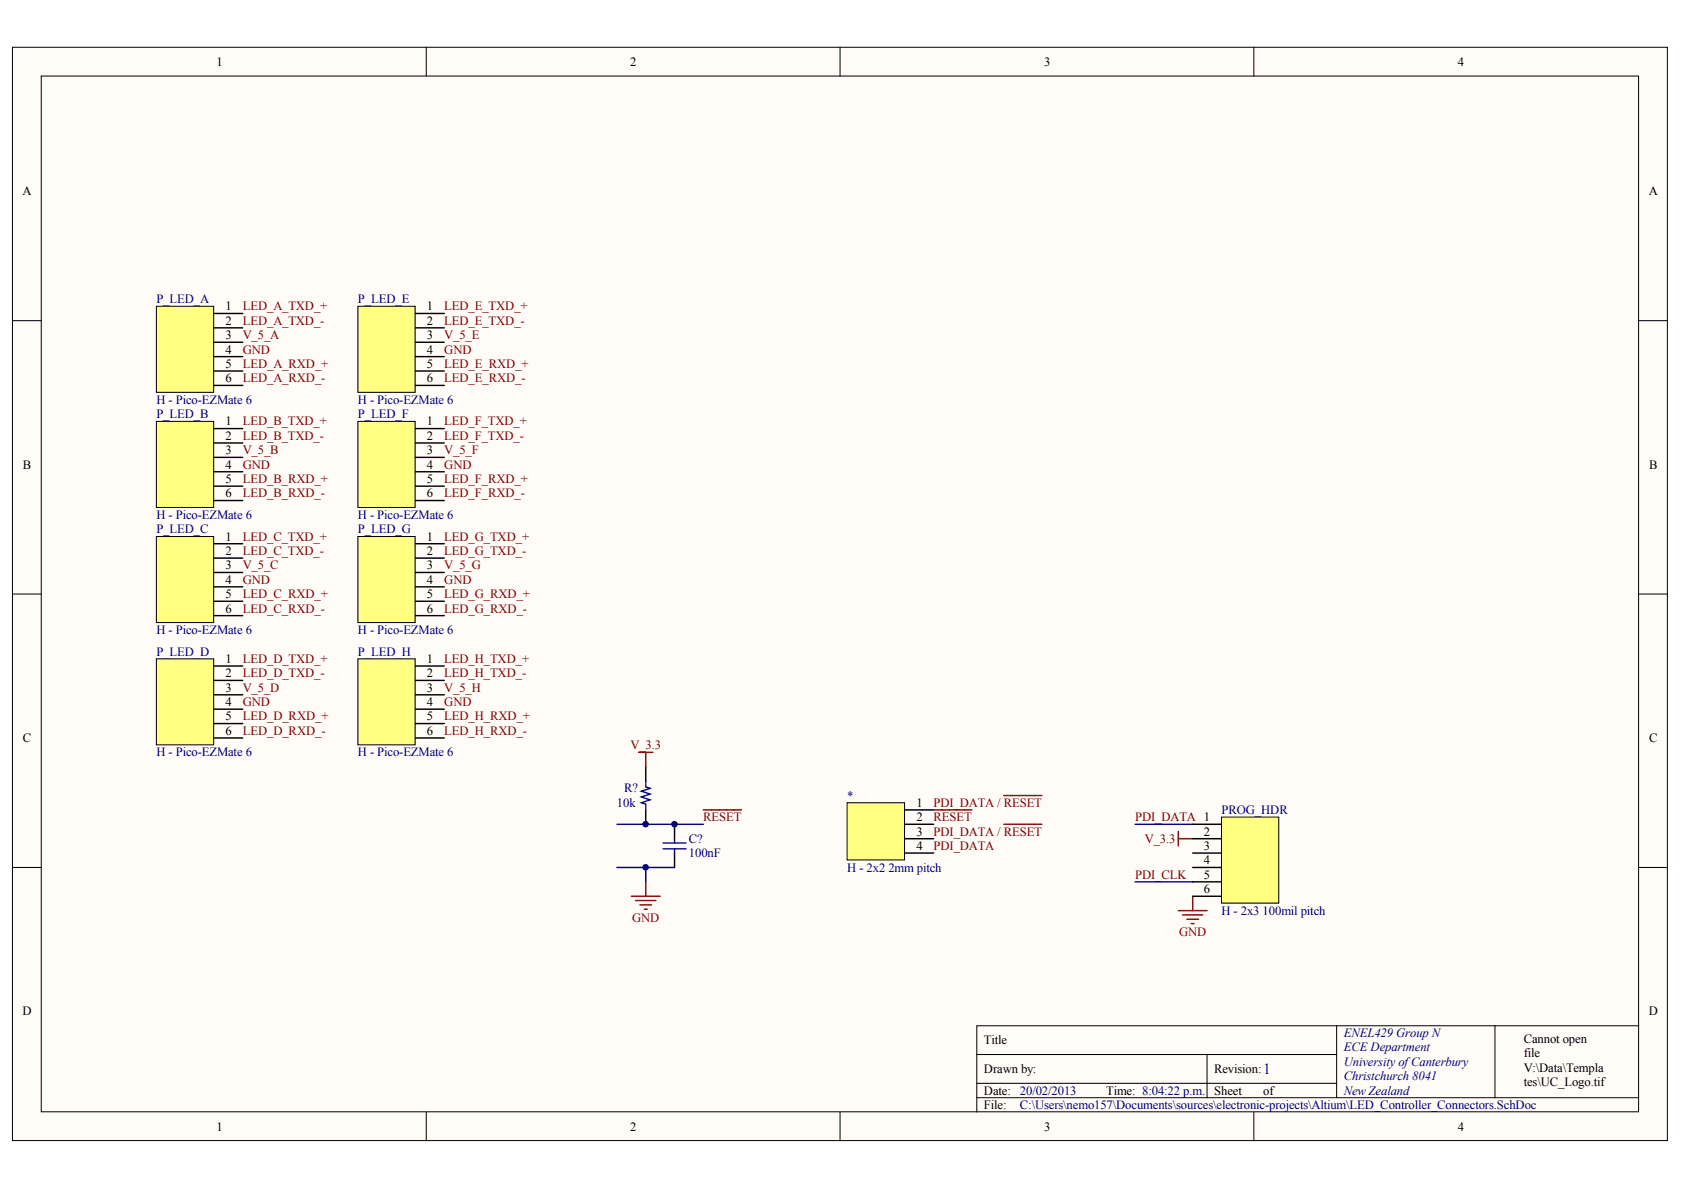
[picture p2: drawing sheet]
<svg xmlns="http://www.w3.org/2000/svg" width="297mm" height="210mm" viewBox="0 0 297 210" stroke-linecap="round" stroke-linejoin="round" font-family="sans-serif">
<g fill="#fffcf8" stroke="#000" stroke-width=".18">
<path d="M2.2 8.3h291.9v192.9h-291.9z"/>
<path d="M7.3 13.4h281.7v182.7h-281.7z"/>
</g>
<g fill="none" stroke="#000" stroke-width=".18">
<path d="M75.2 8.3v5.1M148.2 8.3v5.1M221.2 8.3v5.1M2.2 56.6h5.1M289.1 56.6h5.1M2.2 104.8h5.1M289.1 104.8h5.1M2.2 153h5.1M289.1 153h5.1M75.2 196.2v5M148.2 196.2v5M172.3 186h63.5"/>
<path d="M172.3 193.6h116.8M172.3 191.1h63.5M212.9 186v7.6M221.2 196.2v5M235.8 180.9v12.7M263.7 180.9h-91.4v15.3M289.1 180.9h-25.4v12.7"/>
</g>
<path d="M207.8 146.7v2.5M207.8 147.9h2.6M210.4 158.1v2.5M207.8 160.6h5.1M208.6 161.4h3.6M209.4 162.1h2M210.1 162.9h.5" fill="none" stroke="#800000" stroke-width=".25"/>
<path d="M200.2 145.4h10.2M200.2 155.6h10.2" fill="none" stroke="#000080" stroke-width=".25"/>
<path d="M215.5 144.1h10.1v15.2h-10.1z" fill="#ffff80" stroke="#000" stroke-width=".18"/>
<path d="M210.4 145.4h5.1M210.4 147.9h5.1M210.4 150.5h5.1M210.4 153h5.1M210.4 155.6h5.1M210.4 158.1h5.1" fill="none" stroke="#000" stroke-width=".25"/>
<path d="M27.6 54h10.1v15.2h-10.1z" fill="#ffff80" stroke="#000" stroke-width=".18"/>
<path d="M37.7 55.3h5.1M37.7 57.8h5.1M37.7 60.4h5.1M37.7 62.9h5.1M37.7 65.4h5.1M37.7 68h5.1" fill="none" stroke="#000" stroke-width=".25"/>
<path d="M27.6 74.3h10.1v15.2h-10.1z" fill="#ffff80" stroke="#000" stroke-width=".18"/>
<path d="M37.7 75.6h5.1M37.7 78.1h5.1M37.7 80.7h5.1M37.7 83.2h5.1M37.7 85.8h5.1M37.7 88.3h5.1" fill="none" stroke="#000" stroke-width=".25"/>
<path d="M27.6 94.6h10.1v15.2h-10.1z" fill="#ffff80" stroke="#000" stroke-width=".18"/>
<path d="M37.7 95.9h5.1M37.7 98.4h5.1M37.7 101h5.1M37.7 103.5h5.1M37.7 106.1h5.1M37.7 108.6h5.1" fill="none" stroke="#000" stroke-width=".25"/>
<path d="M27.6 116.2h10.1v15.2h-10.1z" fill="#ffff80" stroke="#000" stroke-width=".18"/>
<path d="M37.7 117.5h5.1M37.7 120h5.1M37.7 122.6h5.1M37.7 125.1h5.1M37.7 127.6h5.1M37.7 130.2h5.1" fill="none" stroke="#000" stroke-width=".25"/>
<path d="M63.1 54h10.1v15.2h-10.1z" fill="#ffff80" stroke="#000" stroke-width=".18"/>
<path d="M73.3 55.3h5.1M73.3 57.8h5.1M73.3 60.4h5.1M73.3 62.9h5.1M73.3 65.4h5.1M73.3 68h5.1" fill="none" stroke="#000" stroke-width=".25"/>
<path d="M63.1 74.3h10.1v15.2h-10.1z" fill="#ffff80" stroke="#000" stroke-width=".18"/>
<path d="M73.3 75.6h5.1M73.3 78.1h5.1M73.3 80.7h5.1M73.3 83.2h5.1M73.3 85.8h5.1M73.3 88.3h5.1" fill="none" stroke="#000" stroke-width=".25"/>
<path d="M63.1 94.6h10.1v15.2h-10.1z" fill="#ffff80" stroke="#000" stroke-width=".18"/>
<path d="M73.3 95.9h5.1M73.3 98.4h5.1M73.3 101h5.1M73.3 103.5h5.1M73.3 106.1h5.1M73.3 108.6h5.1" fill="none" stroke="#000" stroke-width=".25"/>
<path d="M63.1 116.2h10.1v15.2h-10.1z" fill="#ffff80" stroke="#000" stroke-width=".18"/>
<path d="M73.3 117.5h5.1M73.3 120h5.1M73.3 122.6h5.1M73.3 125.1h5.1M73.3 127.6h5.1M73.3 130.2h5.1M113.9 135.2v2.6M113.9 142.9v2.5M119 145.4v2.5M119 150.5v2.5" fill="none" stroke="#000" stroke-width=".25"/>
<path d="M113.9 137.8v1l.8 .3-1.6 .5 1.6 .5-1.6 .5 1.6 .5-1.6 .5 .8 .2v1.1M117 148.7h4M117 149.7h4M119 147.9v.8M119 149.7v.8" fill="none" stroke="#0000b4" stroke-width=".25"/>
<path d="M149.4 141.6h10.2v10.1h-10.2z" fill="#ffff80" stroke="#000" stroke-width=".18"/>
<path d="M159.6 142.9h5.1M159.6 145.4h5.1M159.6 147.9h5.1M159.6 150.5h5.1" fill="none" stroke="#000" stroke-width=".25"/>
<path d="M112.6 132.7h2.6M113.9 132.7v2.5M111.4 158.1h5M112.1 158.8h3.6M112.9 159.6h2M113.9 155.6v2.5M124.1 142.9h6.7M164.7 142.9h6.7M177.1 140.3h6.7M177.1 145.4h6.7M113.6 160.4h.6" fill="none" stroke="#800000" stroke-width=".25"/>
<path d="M108.8 153h10.2M108.8 145.4h15.3M113.9 153v2.6" fill="none" stroke="#000080" stroke-width=".25"/>
<g fill="#000080" stroke="#000080" stroke-width=".18">
<circle cx="113.9" cy="153" r=".48"/>
<circle cx="113.9" cy="145.4" r=".48"/>
<circle cx="119" cy="145.4" r=".48"/>
</g>
<text font-size="2.7" fill="#000080" x="222.8" y="189.5">1</text>
<g font-size="2.2">
<text x="38.2" y="11.6">1</text>
<text x="111.2" y="11.6">2</text>
<text x="184.2" y="11.6">3</text>
<text x="257.1" y="11.6">4</text>
<text x="3.9" y="34.4">A</text>
<text x="290.8" y="34.4">A</text>
<text x="39.8" y="54.7">1</text>
<text x="39.8" y="57.3">2</text>
<text x="39.8" y="59.8">3</text>
<text x="75.3" y="54.7">1</text>
<text x="75.3" y="57.3">2</text>
<text x="75.3" y="59.8">3</text>
<text x="39.8" y="62.4">4</text>
<text x="39.8" y="64.9">5</text>
<text x="75.3" y="62.4">4</text>
<text x="75.3" y="64.9">5</text>
<text x="39.8" y="67.4">6</text>
<text x="75.3" y="67.4">6</text>
<text x="39.8" y="75.1">1</text>
<text x="39.8" y="77.6">2</text>
<text x="75.3" y="75.1">1</text>
<text x="75.3" y="77.6">2</text>
<text x="4" y="82.7">B</text>
<text x="39.8" y="80.1">3</text>
<text x="39.8" y="82.7">4</text>
<text x="75.3" y="80.1">3</text>
<text x="75.3" y="82.7">4</text>
<text x="290.9" y="82.7">B</text>
<text x="39.8" y="85.2">5</text>
<text x="39.8" y="87.7">6</text>
<text x="75.3" y="85.2">5</text>
<text x="75.3" y="87.7">6</text>
<text x="39.8" y="95.4">1</text>
<text x="75.3" y="95.4">1</text>
<text x="39.8" y="97.9">2</text>
<text x="39.8" y="100.4">3</text>
<text x="75.3" y="97.9">2</text>
<text x="75.3" y="100.4">3</text>
<text x="39.8" y="103">4</text>
<text x="39.8" y="105.5">5</text>
<text x="75.3" y="103">4</text>
<text x="75.3" y="105.5">5</text>
<text x="39.8" y="108">6</text>
<text x="75.3" y="108">6</text>
<text x="39.8" y="116.9">1</text>
<text x="39.8" y="119.5">2</text>
<text x="75.3" y="116.9">1</text>
<text x="75.3" y="119.5">2</text>
<text x="39.8" y="122">3</text>
<text x="39.8" y="124.5">4</text>
<text x="75.3" y="122">3</text>
<text x="75.3" y="124.5">4</text>
<text x="4" y="130.9">C</text>
<text x="39.8" y="127.1">5</text>
<text x="39.8" y="129.6">6</text>
<text x="75.3" y="127.1">5</text>
<text x="75.3" y="129.6">6</text>
<text x="290.9" y="130.9">C</text>
<text x="161.6" y="142.3">1</text>
<text x="161.6" y="144.8">2</text>
<text x="161.6" y="147.4">3</text>
<text x="161.6" y="149.9">4</text>
<text x="212.3" y="147.4">2</text>
<text x="212.3" y="149.9">3</text>
<text x="212.3" y="152.5">4</text>
<text x="212.3" y="155">5</text>
<text x="212.3" y="157.5">6</text>
<text x="3.9" y="179.1">D</text>
<text x="290.8" y="179.1">D</text>
<text x="173.6" y="184.2">Title</text>
<text x="268.8" y="183.9">Cannot open</text>
<text x="173.6" y="189.3">Drawn by:</text>
<text x="214.2" y="189.3">Revision:</text>
<text x="268.8" y="186.5">file</text>
<text x="268.8" y="189">V:\Data\Templa</text>
<text x="268.8" y="191.6">tes\UC_Logo.tif</text>
<text x="173.6" y="193.1">Date:</text>
<text x="173.6" y="195.6">File:</text>
<text x="195.1" y="193.1">Time: 8:04:22 p.m.</text>
<text x="214.2" y="193.1">Sheet</text>
<text x="222.8" y="193.1">of</text>
<text x="38.2" y="199.4">1</text>
<text x="111.2" y="199.4">2</text>
<text x="184.2" y="199.4">3</text>
<text x="257.1" y="199.4">4</text>
</g>
<g font-size="2.2" fill="#000080">
<text x="27.6" y="53.5">P_LED_A</text>
<text x="63.1" y="53.5">P_LED_E</text>
<text x="27.6" y="71.2">H - Pico-EZMate 6</text>
<text x="63.1" y="71.2">H - Pico-EZMate 6</text>
<text x="27.6" y="73.8">P_LED_B</text>
<text x="63.1" y="73.8">P_LED_F</text>
<text x="27.6" y="91.5">H - Pico-EZMate 6</text>
<text x="27.6" y="94.1">P_LED_C</text>
<text x="63.1" y="91.5">H - Pico-EZMate 6</text>
<text x="63.1" y="94.1">P_LED_G</text>
<text x="27.6" y="111.9">H - Pico-EZMate 6</text>
<text x="63.1" y="111.9">H - Pico-EZMate 6</text>
<text x="27.6" y="115.7">P_LED_D</text>
<text x="63.1" y="115.7">P_LED_H</text>
<text x="27.6" y="133.4">H - Pico-EZMate 6</text>
<text x="63.1" y="133.4">H - Pico-EZMate 6</text>
<text x="108.8" y="142.3">10k</text>
<text x="110.1" y="139.8">R?</text>
<text x="149.4" y="141">*</text>
<text x="215.5" y="143.6">PROG_HDR</text>
<text x="121.5" y="148.7">C?</text>
<text x="121.5" y="151.2">100nF</text>
<text x="149.4" y="153.7">H - 2x2 2mm pitch</text>
<text x="215.5" y="161.3">H - 2x3 100mil pitch</text>
<text x="237" y="182.9">ENEL429 GroupN</text>
<text x="237" y="185.5">ECE Department</text>
<text x="237" y="188">UniversityofCanterbury</text>
<text x="237" y="190.5">Christchurch 8041</text>
<text x="179.9" y="193.1">20/02/2013</text>
<text x="179.9" y="195.6">C:\Users\nemo157\Documents\sources\electronic-projects\Altium\LED_Controller_Connectors.SchDoc</text>
<text x="237" y="193.1">New Zealand</text>
</g>
<g font-size="2.2" fill="#800000">
<text x="42.8" y="59.8">V_5_A</text>
<text x="42.8" y="54.7">LED_A_TXD_+</text>
<text x="42.8" y="57.3">LED_A_TXD_-</text>
<text x="78.4" y="59.8">V_5_E</text>
<text x="78.4" y="54.7">LED_E_TXD_+</text>
<text x="78.4" y="57.3">LED_E_TXD_-</text>
<text x="42.8" y="62.4">GND</text>
<text x="42.8" y="64.9">LED_A_RXD_+</text>
<text x="78.4" y="62.4">GND</text>
<text x="78.4" y="64.9">LED_E_RXD_+</text>
<text x="42.8" y="67.4">LED_A_RXD_-</text>
<text x="78.4" y="67.4">LED_E_RXD_-</text>
<text x="42.8" y="75.1">LED_B_TXD_+</text>
<text x="42.8" y="77.6">LED_B_TXD_-</text>
<text x="78.4" y="75.1">LED_F_TXD_+</text>
<text x="78.4" y="77.6">LED_F_TXD_-</text>
<text x="42.8" y="80.1">V_5_B</text>
<text x="42.8" y="82.7">GND</text>
<text x="78.4" y="80.1">V_5_F</text>
<text x="78.4" y="82.7">GND</text>
<text x="42.8" y="87.7">LED_B_RXD_-</text>
<text x="42.8" y="85.2">LED_B_RXD_+</text>
<text x="78.4" y="87.7">LED_F_RXD_-</text>
<text x="78.4" y="85.2">LED_F_RXD_+</text>
<text x="42.8" y="95.4">LED_C_TXD_+</text>
<text x="78.4" y="95.4">LED_G_TXD_+</text>
<text x="42.8" y="100.4">V_5_C</text>
<text x="42.8" y="97.9">LED_C_TXD_-</text>
<text x="78.4" y="100.4">V_5_G</text>
<text x="78.4" y="97.9">LED_G_TXD_-</text>
<text x="42.8" y="103">GND</text>
<text x="42.8" y="105.5">LED_C_RXD_+</text>
<text x="78.4" y="103">GND</text>
<text x="78.4" y="105.5">LED_G_RXD_+</text>
<text x="42.8" y="108">LED_C_RXD_-</text>
<text x="78.4" y="108">LED_G_RXD_-</text>
<text x="42.8" y="116.9">LED_D_TXD_+</text>
<text x="42.8" y="119.5">LED_D_TXD_-</text>
<text x="78.4" y="116.9">LED_H_TXD_+</text>
<text x="78.4" y="119.5">LED_H_TXD_-</text>
<text x="42.8" y="122">V_5_D</text>
<text x="42.8" y="124.5">GND</text>
<text x="78.4" y="122">V_5_H</text>
<text x="78.4" y="124.5">GND</text>
<text x="42.8" y="129.6">LED_D_RXD_-</text>
<text x="42.8" y="127.1">LED_D_RXD_+</text>
<text x="78.4" y="129.6">LED_H_RXD_-</text>
<text x="78.4" y="127.1">LED_H_RXD_+</text>
<text x="111.2" y="132.2">V_3.3</text>
<text x="164.7" y="142.3">PDI_DATA / RESET</text>
<text x="124.1" y="144.8">RESET</text>
<text x="164.7" y="147.4">PDI_DATA / RESET</text>
<text x="164.7" y="149.9">PDI_DATA</text>
<text x="164.7" y="144.8">RESET</text>
<text x="200.2" y="144.8">PDI_DATA 1</text>
<text x="201.9" y="148.7">V_3.3</text>
<text x="200.2" y="155">PDI_CLK</text>
<text x="111.5" y="162.6">GND</text>
<text x="208" y="165.2">GND</text>
</g>
</svg>
